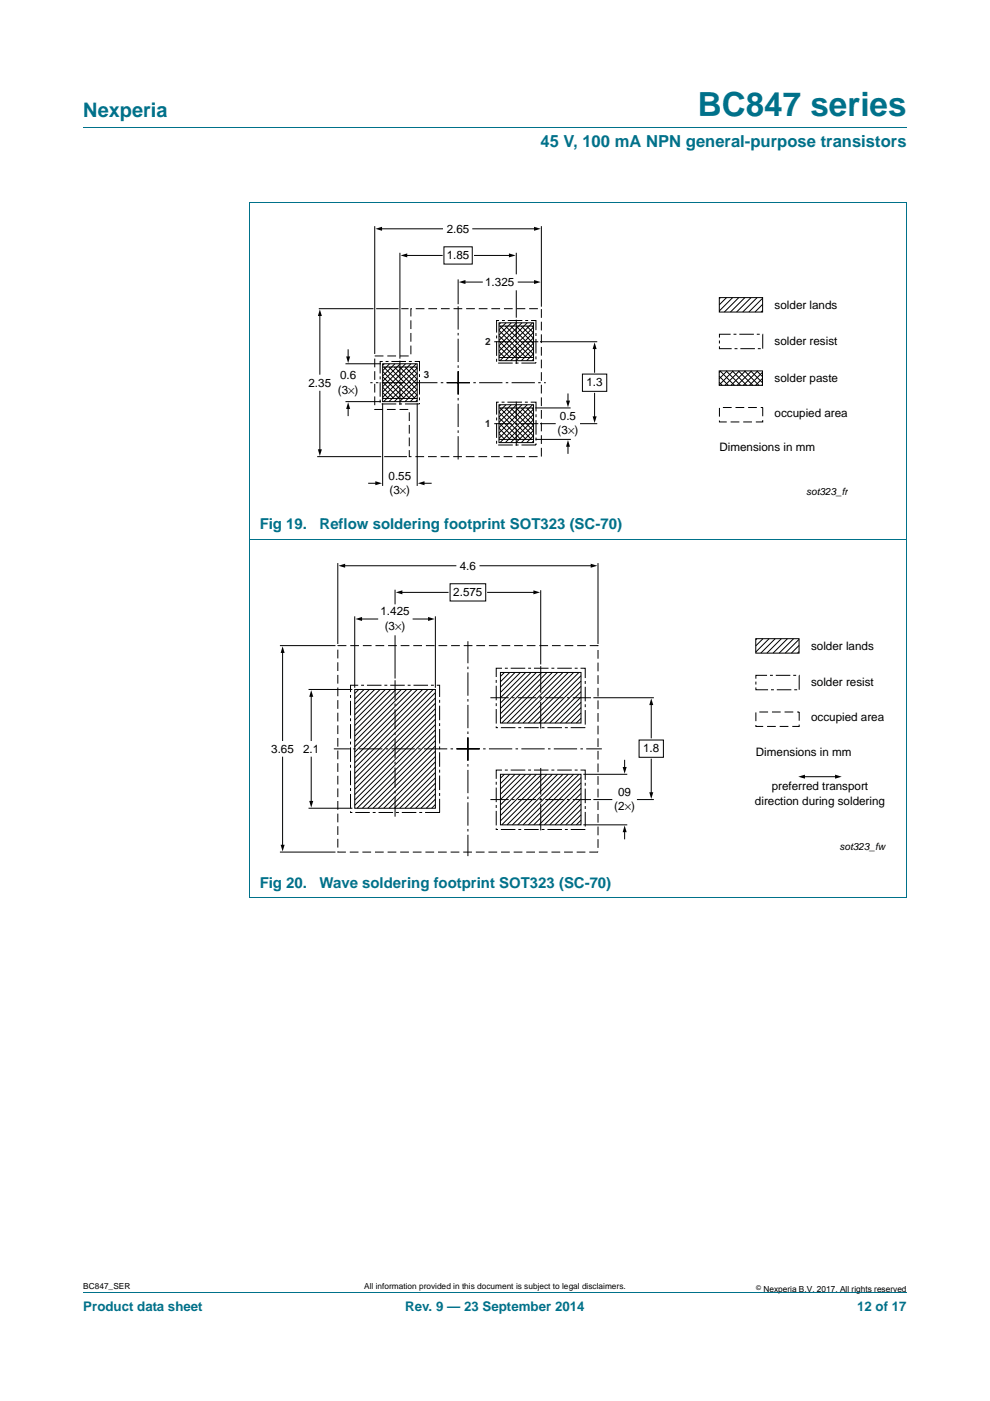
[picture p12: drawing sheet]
<svg xmlns="http://www.w3.org/2000/svg" width="210mm" height="297mm" viewBox="0 0 210 297" stroke-linecap="round" stroke-linejoin="round" font-family="sans-serif">
<path d="M17.7 27h174.6M52.9 42.9h139.4v147.4M53 42.9v147.4M52.9 114.3h139.4M52.9 190.3h139.4M17.7 273.9h174.6" fill="none" stroke="#00718a" stroke-width=".21"/>
<g fill="none" stroke="#000" stroke-width=".21">
<path d="M79.5 48v27M80.8 48.5h13.1M84.8 53.6v22.4M86.1 54.2h7.7M94.2 52.3h6v3.7h-6zM97.2 59.2v5.3M98.4 59.8h3.9M100.3 48.5h13.3M100.6 54.2h7.6M109.5 53.6v4.6M109.9 59.8h3.7M114.8 48v17"/>
<path d="M67.6 65.4h11.6M67.8 66.7v12.6M73.3 77.1h7.5M73.8 74.2v1.7M79.8 65.4h4.7M81.1 77.8h7.4M81.2 77.1h7.3v8.1h-7.3zM81.2 78.7l5.7 5.8M81.2 79.9l4.6 4.6M81.4 77.8l6.6 6.7M81.5 77.1l-.3 .4M82.5 77.8l6 6"/>
<path d="M82.6 77.1l-1.4 1.5M83.6 77.8l4.9 4.9M83.8 77.1l-2.6 2.6M84.8 77.8l3.7 3.7M84.9 77.1l-3.7 3.8M85.1 65.4h1.6M85.9 77.8l2.6 2.6M86 77.1l-4.8 4.9M87 77.8l1.5 1.5M87.1 77.1l-5.9 6M88.1 77.8l.4 .3M88.3 77.1l-7.1 7.1"/>
<path d="M88.5 78l-7.1 7.2M88.5 79.2l-6 6M105.8 69.1h7.4M105.8 68.4h7.4v8.1h-7.4zM105.8 70l5.8 5.8M105.8 71.2l4.7 4.6M105.8 72.3l3.5 3.5M105.8 73.4l2.4 2.4M105.8 74.6l1.3 1.2M105.8 75.7l.1 .1M105.9 75.8h7.3M106.1 69.1l6.6 6.7"/>
<path d="M106.2 68.4l-.4 .4M107.2 69.1l6 6M107.3 68.4l-1.5 1.5M108.3 69.1l4.9 4.9M108.4 68.4l-2.6 2.6M109.4 69.1l3.8 3.8M109.5 61.6v5.8M109.6 68.4l-3.8 3.8M110.6 69.1l2.6 2.6M110.7 68.4l-4.9 4.9M111.7 69.1l1.5 1.5M111.8 68.4l-6 6"/>
<path d="M112.8 69.1l.4 .4M113 68.4l-7.2 7.2M113.2 69.4l-7.1 7.1M113.2 70.5l-6 6M113.2 71.6l-4.9 4.9M113.2 72.7l-3.8 3.8M113.2 73.9l-2.6 2.6M113.2 75l-1.5 1.5M113.2 76.1l-.4 .4M114.5 72.5h12.2M123.5 79.3h5.2v3.7h-5.2zM126.1 73.7v5.2"/>
<path d="M152.5 79.8l2 1.9M152.5 78.6h9.2v3.1h-9.2zM152.6 63.1h9.2v3.1h-9.2zM152.7 78.6l3.1 3.1M152.8 63.1l-.2 .2M152.9 78.6l-.4 .4M154 78.6l3.1 3.1M154.1 63.1l-1.5 1.5M154.2 78.6l-1.7 1.7M155.3 78.6l3.1 3.1M155.4 63.1l-2.8 2.8M155.5 78.6l-3 3"/>
<path d="M156.6 78.6l3.1 3.1M156.7 63.1l-3.1 3.1M156.8 78.6l-3 3.1M157.9 78.6l3.1 3.1M158 63.1l-3.1 3.1M158.1 78.6l-3 3.1M159.2 78.6l2.5 2.6M159.3 63.1l-3.1 3.1M159.4 78.6l-3 3.1M160.5 78.6l1.2 1.3M160.6 63.1l-3.1 3.1M160.7 78.6l-3 3.1"/>
<path d="M161.7 78.9l-2.8 2.8M161.8 63.2l-3 3M161.8 65.8l-.4 .4M161.8 64.5l-1.7 1.7M67.3 96.8h13.5M67.8 83v12.5M73.3 85.2h7.5M73.8 86.4v1.7M81.2 85.5v17.5M81.2 81l3.5 3.5M81.2 82.1l2.3 2.4M81.2 83.2l1.2 1.3"/>
<path d="M81.2 84.4l.1 .1M81.2 84.5h7.3M81.5 96.8h4.8M88.5 80.3l-4.9 4.9M88.5 81.4l-3.7 3.8M88.5 82.6l-2.6 2.6M88.5 83.7l-1.5 1.5M88.5 84.8l-.3 .4M88.5 85.5v17.5M105.8 86.5h7.4M105.8 85.8h7.4v8h-7.4zM105.8 87.4l5.8 5.8"/>
<path d="M105.8 88.5l4.7 4.7M105.8 89.7l3.5 3.5M105.8 90.8l2.4 2.4M105.8 91.9l1.3 1.3M105.8 93.1l.1 .1M105.9 93.2h7.3M106.1 86.5l6.6 6.7M106.2 85.8l-.4 .4M107.2 86.5l6 6M107.3 85.8l-1.5 1.5M108.3 86.5l4.9 4.9M108.4 85.8l-2.6 2.6"/>
<path d="M109.4 86.5l3.8 3.7M109.6 85.8l-3.8 3.7M110.6 86.5l2.6 2.6M110.7 85.8l-4.9 4.9M111.7 86.5l1.5 1.5M111.8 85.8l-6 6M112.8 86.5l.4 .3M113 85.8l-7.2 7.1M113.2 86.7l-7.1 7.1M113.2 87.9l-6 5.9M113.2 89l-4.9 4.8M113.2 90.1l-3.8 3.7"/>
<path d="M113.2 91.2l-2.6 2.6M113.2 92.4l-1.5 1.4M113.2 93.5l-.4 .3M113.5 86.5h7.5M113.6 93.2h7.5M114.5 89.8h3.4M120.5 83.5v1.7M120.5 94.4v1.7M123 89.8h3.7M126.1 83.4v5.2M152.5 81.1l.7 .6M161.7 81.5l-.2 .2"/>
<path d="M161.7 80.2l-1.5 1.5M71.6 119.4v17.1M72.9 120h23.8M78.2 102.5h1.7M89.8 102.5h1.7M101.8 120h23.8M126.8 119.4v17.1M59.4 136.9h11.8M59.9 138.2v18.8M75.2 130.7v15.1M76.5 131.2h3.6M83.8 125v3.1"/>
<path d="M83.8 134.7v9.2M85.1 125.6h9.9M87.6 131.2h3.5M92.3 130.7v15.1M95.5 123.8h7.5v3.6h-7.5zM103.4 125.6h10M114.7 125.1v15.8M160.3 135.4h9.2v3.1h-9.2zM160.5 135.4l-.2 .2M161.8 135.4l-1.5 1.5M163.1 135.4l-2.8 2.8M164.4 135.4l-3 3.1"/>
<path d="M165.7 135.4l-3 3.1M167 135.4l-3 3.1M168.3 135.4l-3 3.1M169.5 135.6l-2.9 2.9M169.5 138.2l-.3 .3M169.5 136.9l-1.6 1.6M65.4 146.2h9.3M66 147.5v9.5M75.2 146.2h17.1v25.2h-17.1zM76.1 146.2l-.9 .8M77.2 146.2l-2 2M78.3 146.2l-3.1 3.1"/>
<path d="M79.5 146.2l-4.3 4.2M80.6 146.2l-5.4 5.3M81.7 146.2l-6.5 6.5M82.9 146.2l-7.7 7.6M84 146.2l-8.8 8.7M85.1 146.2l-9.9 9.9M86.3 146.2l-11.1 11M87.4 146.2l-12.2 12.1M88.5 146.2l-13.3 13.3M89.6 146.2l-14.4 14.4M90.8 146.2l-15.6 15.5M91.9 146.2l-16.7 16.6"/>
<path d="M92.3 146.9l-17.1 17.1M92.3 148l-17.1 17.1M92.3 149.1l-17.1 17.1M92.3 150.3l-17.1 17.1M92.3 151.4l-17.1 17.1M92.3 152.5l-17.1 17.1M92.3 153.6l-17.1 17.1M92.3 154.8l-16.6 16.6M92.3 155.9l-15.4 15.5M92.3 157l-14.3 14.4M92.3 158.2l-13.2 13.2M92.3 159.3l-12 12.1"/>
<path d="M106.1 142.6h17.1v10.7h-17.1zM107 142.6l-.9 .8M108.1 142.6l-2 2M109.2 142.6l-3.1 3.1M110.4 142.6l-4.3 4.2M111.5 142.6l-5.4 5.3M112.6 142.6l-6.5 6.5M113.8 142.6l-7.7 7.6M114.9 142.6l-8.8 8.7M116 142.6l-9.9 9.9M117.1 142.6l-10.7 10.7M118.3 142.6l-10.7 10.7"/>
<path d="M119.4 142.6l-10.7 10.7M120.5 142.6l-10.7 10.7M121.7 142.6l-10.8 10.7M122.8 142.6l-10.7 10.7M123.2 143.3l-10 10M123.2 144.4l-8.9 8.9M123.2 145.5l-7.7 7.8M123.2 146.6l-6.6 6.7M123.2 147.8l-5.5 5.5M123.2 148.9l-4.4 4.4M123.2 150l-3.2 3.3M123.2 151.2l-2.1 2.1"/>
<path d="M123.2 152.3l-1 1M125.9 147.9h12.8M135.5 156.9h5.2v3.7h-5.2zM138.1 149.2v7.2M59.9 160.5v18.9M65.4 171.4h9.3M66 160.5v9.6M92.3 160.4l-10.9 11M92.3 161.5l-9.8 9.9M92.3 162.7l-8.7 8.7M92.3 163.8l-7.5 7.6M92.3 164.9l-6.4 6.5"/>
<path d="M92.3 166.1l-5.3 5.3M92.3 167.2l-4.1 4.2M92.3 168.3l-3 3.1M92.3 169.4l-1.9 2M92.3 170.6l-.7 .8M106.1 164.2h17.1v10.7h-17.1zM107 164.2l-.9 .8M108.1 164.2l-2 1.9M109.2 164.2l-3.1 3.1M110.4 164.2l-4.3 4.2M111.5 164.2l-5.4 5.3M112.6 164.2l-6.5 6.5"/>
<path d="M113.8 164.2l-7.7 7.6M114.9 164.2l-8.8 8.7M116 164.2l-9.9 9.8M117.1 164.2l-10.7 10.7M118.3 164.2l-10.7 10.7M119.4 164.2l-10.7 10.7M120.5 164.2l-10.7 10.7M121.7 164.2l-10.8 10.7M122.8 164.2l-10.7 10.7M123.2 164.8l-10 10.1M123.2 166l-8.9 8.9M123.2 167.1l-7.7 7.8"/>
<path d="M123.2 168.2l-6.6 6.7M123.2 169.4l-5.5 5.5M123.2 170.5l-4.4 4.4M123.2 171.6l-3.2 3.3M123.2 172.8l-2.1 2.1M123.2 173.9l-1 1M123.7 174.9h9.3M123.7 164.2h9.3M125.9 169.5h4M132.5 161.2v1.7M132.5 176.2v1.6M135.1 169.5h3.6"/>
<path d="M138.1 161v7.3M170.1 164.7h7.3M59.4 180.7h11.8"/>
</g>
<path d="M80.6 76.6h8.4v9h-8.4zM105.3 68h8.4v9h-8.4zM152.6 70.9h9.2v3h-9.2zM105.3 85.3h8.4v9h-8.4zM74.3 145.3h18.9v27h-18.9zM105.2 141.7h18.9v12.6h-18.9zM160.3 143.2h9.2v3h-9.2zM105.2 163.3h18.9v12.6h-18.9z" fill="none" stroke="#000" stroke-width=".21" stroke-dasharray="3.1 .6 .6 .6" stroke-linecap="butt"/>
<path d="M87.1 65.4h27.7v31.4h-28v-10h-7.3v-11.3h7.6zM152.6 86.4h9.2v3.1h-9.2zM71.7 136.9h55.1v43.8h-55.1zM160.3 151h9.2v3h-9.2z" fill="none" stroke="#000" stroke-width=".21" stroke-dasharray="1.9 .8" stroke-linecap="butt"/>
<g fill="#000">
<path d="M79.6 48.5l1.4-.4v.8zM85 54.2l1.4-.5v.9zM97.3 59.8l1.4-.4v.8zM107.9 53.7l1.5 .5-1.5 .4zM113.3 59.4l1.4 .4-1.4 .4zM113.3 48.1l1.4 .4-1.4 .4zM67.8 65.6l.5 1.4h-.9zM73.4 75.6h.9l-.5 1.4zM126.1 72.6l.4 1.4h-.8zM67.4 95.3h.9l-.5 1.4zM73.8 85.3l.5 1.4h-.9zM120.5 93.3l.4 1.4h-.8z"/>
<path d="M120.1 84.9h.8l-.4 1.5zM125.7 88.3h.8l-.4 1.4zM71.8 120l1.4-.5v.9zM79.6 102l1.4 .5-1.4 .4zM88.6 102.5l1.4-.5v.9zM125.3 119.5l1.4 .5-1.4 .4zM59.9 137l.5 1.4h-.9zM75.4 131.2l1.4-.4v.9zM83.9 125.6l1.4-.4v.8zM90.8 130.8l1.4 .4-1.4 .5zM113.1 125.2l1.4 .4-1.4 .4zM66 146.3l.4 1.4h-.8z"/>
<path d="M138.1 148.1l.5 1.4h-.9zM59.5 179.1h.9l-.5 1.4zM65.6 169.8h.8l-.4 1.4zM132.5 175l.4 1.4h-.8zM132.1 162.6h.8l-.4 1.4zM137.7 168h.9l-.5 1.4zM169.3 164.7l1.4-.5v.9zM177.1 164.2l1.4 .5-1.4 .4z"/>
</g>
<path d="M97.2 78.7v18.7M94.8 81.1h21M97.2 83.6v-18.7M99.7 81.1h-21.2M96.8 158.8h30.9M99.2 156.4v25.1M101.7 158.8h-30.9M99.2 161.3v-25.3" fill="none" stroke="#000" stroke-width=".21" stroke-dasharray="4.9 .7 .5 .7" stroke-linecap="butt"/>
<path d="M84.8 76.5v9.3M109.5 67.8v9.3M114.2 72.5h-9.4M109.5 85.2v9.3M114.2 89.8h-9.4" fill="none" stroke="#000" stroke-width=".21" stroke-dasharray="3.7 .7 .5 .7" stroke-linecap="butt"/>
<path d="M83.8 144.2v29.1" fill="none" stroke="#000" stroke-width=".21" stroke-dasharray="4.2 .7 .5 .7" stroke-linecap="butt"/>
<path d="M104 147.9h21.4M104 169.5h21.4" fill="none" stroke="#000" stroke-width=".21" stroke-dasharray="3.9 .7 .5 .7" stroke-linecap="butt"/>
<path d="M114.7 141.2v13.4M114.7 162.8v13.4" fill="none" stroke="#000" stroke-width=".21" stroke-dasharray="5.6 .7 .5 .7" stroke-linecap="butt"/>
<text font-size="7" fill="#00718a" x="148" y="24.6">BC847 series</text>
<text font-size="4.2" fill="#00718a" x="17.7" y="24.9">Nexperia</text>
<text font-size="3.5" fill="#00718a" x="114.6" y="31.1">45 V, 100 mA NPN general-purpose transistors</text>
<g font-size="3.2" fill="#00718a">
<text x="55.1" y="112.2">Fig 19.</text>
<text x="67.8" y="112.2">Reflow soldering footprint SOT323 (SC-70)</text>
<text x="55.1" y="188.2">Fig 20.</text>
<text x="67.8" y="188.2">Wave soldering footprint SOT323 (SC-70)</text>
</g>
<g font-size="2.8" fill="#00718a">
<text x="17.7" y="277.9">Product data sheet</text>
<text x="86" y="277.9">Rev. 9 — 23 September 2014</text>
<text x="181.8" y="277.9">12 of 17</text>
</g>
<g font-size="2.5">
<text x="94.8" y="49.4">2.65</text>
<text x="94.8" y="54.9">1.85</text>
<text x="102.9" y="60.7">1.325</text>
<text x="164.3" y="65.5">solder lands</text>
<text x="164.3" y="73.2">solder resist</text>
<text x="65.4" y="82">2.35</text>
<text x="71.6" y="83.4">(3×)</text>
<text x="72.1" y="80.4">0.6</text>
<text x="124.4" y="81.9">1.3</text>
<text x="164.3" y="80.9">solder paste</text>
<text x="118.8" y="89.1">0.5</text>
<text x="164.3" y="88.3">occupied area</text>
<text x="118.3" y="92.1">(3×)</text>
<text x="152.6" y="95.7">Dimensions in mm</text>
<text x="82.4" y="101.7">0.55</text>
<text x="82.6" y="104.7">(3×)</text>
<text x="97.5" y="120.8">4.6</text>
<text x="80.7" y="130.5">1.425</text>
<text x="96.2" y="126.4">2.575</text>
<text x="81.6" y="133.5">(3×)</text>
<text x="172" y="137.8">solder lands</text>
<text x="172" y="145.5">solder resist</text>
<text x="172" y="152.9">occupied area</text>
<text x="57.5" y="159.6">3.65</text>
<text x="64.3" y="159.6">2.1</text>
<text x="136.4" y="159.5">1.8</text>
<text x="160.3" y="160.3">Dimensions in mm</text>
<text x="163.7" y="167.6">preferred transport</text>
<text x="130.3" y="171.8">(2×)</text>
<text x="131.1" y="168.8">09</text>
<text x="160.1" y="170.6">direction during soldering</text>
</g>
<g font-size="2.1" fill="#231f20">
<text x="102.9" y="73.2">2</text>
<text x="89.9" y="80.2">3</text>
<text x="102.9" y="90.6">1</text>
</g>
<g font-size="2.1">
<text x="171" y="105">sot323_fr</text>
<text x="178.1" y="180.2">sot323_fw</text>
</g>
<g font-size="1.8">
<text x="17.7" y="273.3">BC847_SER</text>
<text x="77.3" y="273.3">All information provided in this document is subject to legal disclaimers.</text>
<text x="161.9" y="273.9">Nexperia B.V. 2017. All rights reserved</text>
</g>
<text font-size="1.4" x="160.4" y="273.4">©</text>
</svg>
